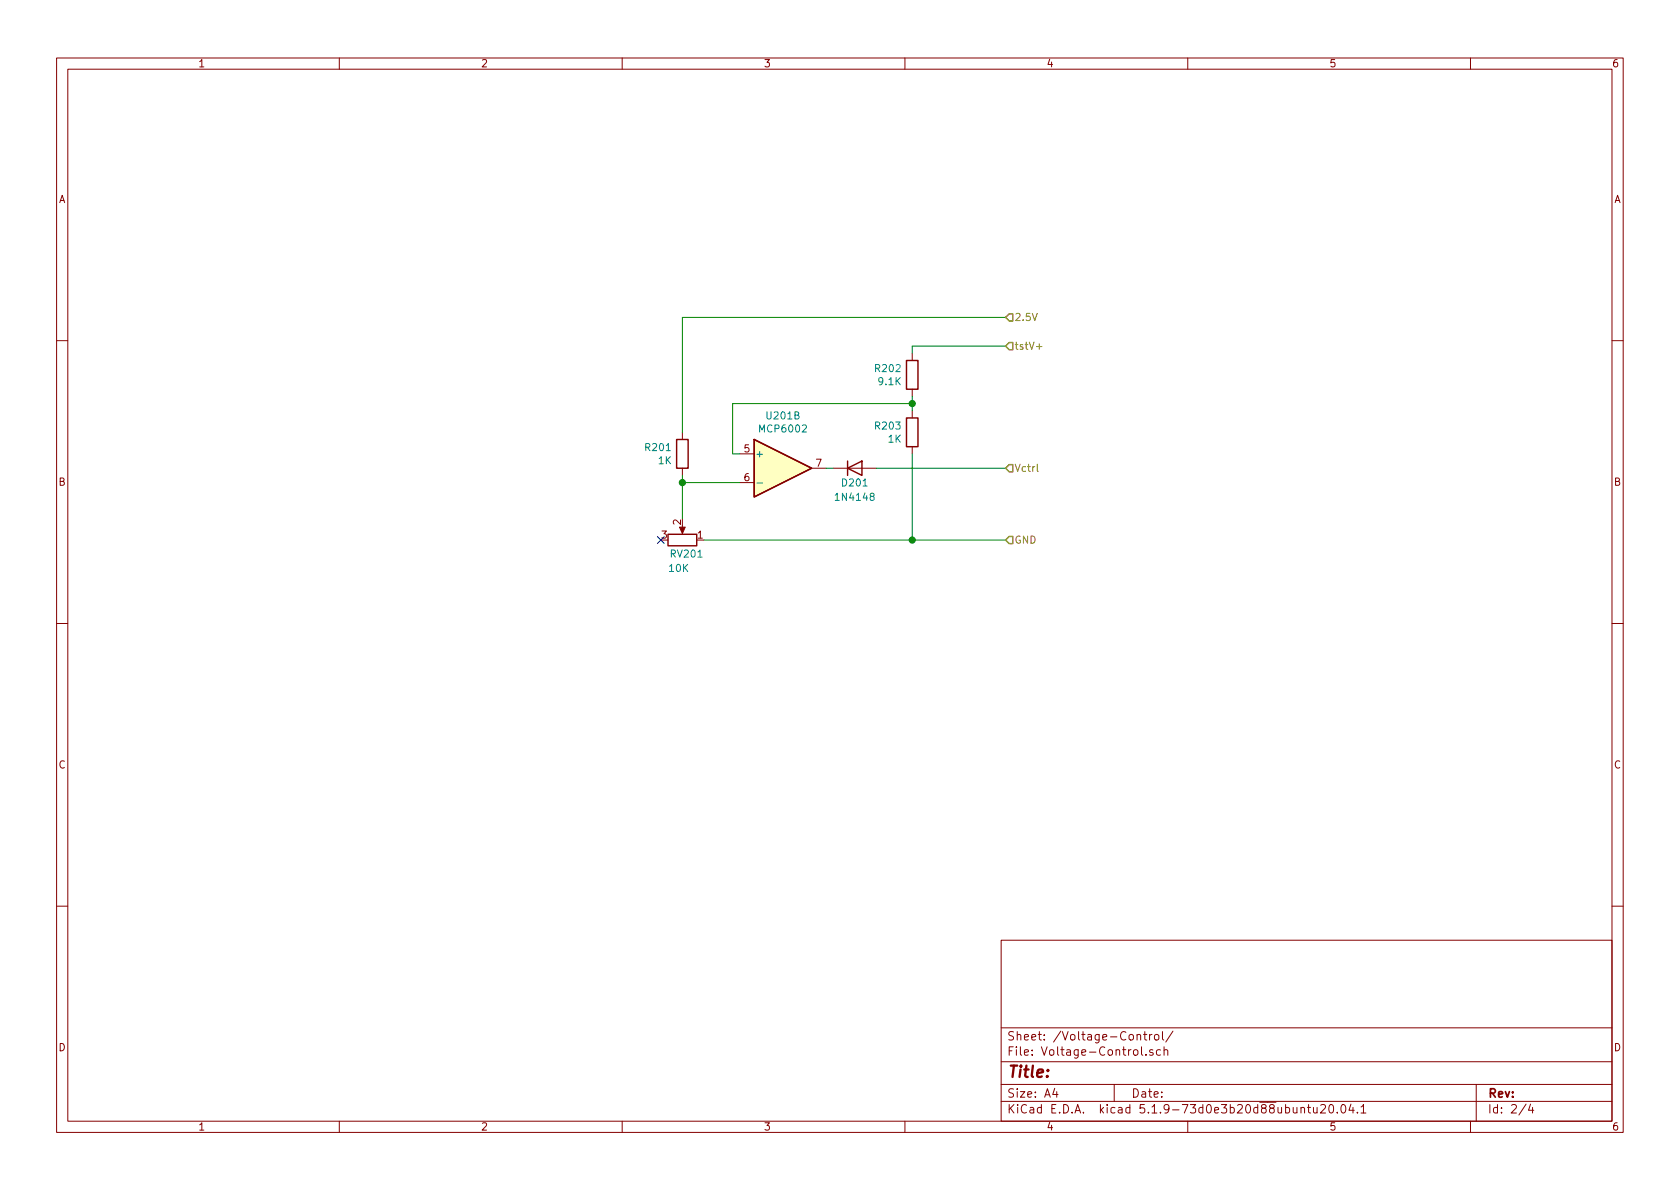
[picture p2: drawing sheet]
<svg xmlns="http://www.w3.org/2000/svg" width="297mm" height="210mm" viewBox="0 0 297 210" stroke-linecap="round" stroke-linejoin="round" font-family="sans-serif">
<g fill="none" stroke="#840000" stroke-width=".18">
<path d="M10 10.3h277v189.9h-277zM12 12.2h273v186.1h-273zM60 10.3v1.9M110 10.3v1.9M160 10.3v1.9M210 10.3v1.9M260 10.3v1.9M10 60.2h2M120.6 76.4v1.3M161.3 62.5v1.2M161.3 68.8v1.3M161.3 72.6v1.3"/>
<path d="M161.3 79v1.3M285 60.2h2M120.6 82.8v1.3M120.6 93v1M130.8 80.3h2.5M130.8 85.3h2.5M143.5 82.8h2.5M147.3 82.8h7.6M10 110.3h2M285 110.3h2M10 160.2h2M177 166.3h108v32h-108z"/>
<path d="M285 160.2h2M60 198.3v1.9M110 198.3v1.9M160 198.3v1.9M177 194.8h108M177 191.8h108M177 187.8h108M177 181.8h108M186.5 192.5l-.4 1h1M186.8 193v1M197 191.8v3M201 183.1l.3-.2 .3 .1 .1 .9"/>
<path d="M201.8 185.1v1.3l.3 .2M202.2 182.9h.6M202.4 182.4v1.3l.4 .2M202.6 186.5v.1M203.3 182.9v1M203.7 182.9l-.4 .3M203.8 185.7a.37 .37 0 0 0-.5 .1v.2l.5 .2 .1 .1-.2 .3-.4-.1M204.2 183.1l.2-.2 .4 .2v.7l-.2 .1-.4-.1zM205.2 185.7l-.5-.1-.2 .3v.6l.2 .1 .5-.1M205.5 182.4v1.3l.3 .2M205.8 185.7h.1a.37 .37 0 0 1 .6 .1v.8M205.8 185.1v1.5"/>
<path d="M207.4 182.3l-1.3 2M210 198.3v1.9M230 196l.2-.2 .4 .1 .1 .9M230 195.8v1M231.2 195.8h.5M231.4 195.3v1.3l.3 .2M232.2 195.8l.1 .9 .4 .1 .2-.1M232.9 195.8v1M233.5 195.5l.2-.2h.4l.3 .5-.9 1h.9M235.2 195.4l.2-.1a.94 .94 0 0 1 0 1.5 .82 .82 0 0 1-.2-1.4zM236.4 196.7v.1M237.3 195.4l.1-.1a.8 .8 0 0 1 .6 .8 .8 .8 0 0 1-.6 .7 1 1 0 0 1-.1-1.4z"/>
<path d="M238.9 195.2l-.4 1.1h.9M239.2 195.8v1M240 196.7v.1M240.6 195.8l.5-.5v1.5M240.6 196.8h.9M260 198.3v1.9M261 191.8v6.5M269.8 195.2l-1.2 2M270.6 195.2l-.3 1.1h.9M271 195.8v1"/>
</g>
<path d="M119.6 77.7h2.1v5.1h-2.1zM133.3 77.7l10.2 5.1-10.2 5.1zM160.3 63.7h2v5.1h-2zM160.3 73.9h2v5.1h-2zM118.1 94.5h5.1v2h-5.1zM149.9 82.8l2.5-1.3v2.6zM149.9 81.5v2.6" fill="none" stroke="#840000" stroke-width=".25"/>
<path d="M120.1 93.2h1.1l-.6 1.2z" fill="#840000" stroke="#840000" stroke-width=".18"/>
<path d="M133.3 77.7l10.2 5.1-10.2 5.1z" fill="#ffffc2" stroke="#ffffc2" stroke-width=".18"/>
<path d="M133.8 85.4h1" fill="none" stroke="#008484" stroke-width=".18"/>
<path d="M177.8 56.1h-57.2v20.3M161.3 71.4h-31.8v8.9h1.3M161.3 70.1v2.5M177.8 61.2h-16.5v1.3M120.6 84.1v7.6M120.6 85.3h10.2M124.5 95.5h53.3M146 82.8h1.3M154.9 82.8h22.9M161.3 80.3v15.2" fill="none" stroke="#008400" stroke-width=".18"/>
<path d="M177.8 56.1l.6-.6h.7v1.3h-.7zM177.8 61.2l.6-.6h.7v1.2h-.7zM178.4 94.9h.7v1.2h-.7l-.6-.6zM178.4 82.2h.7v1.2h-.7l-.6-.6z" fill="none" stroke="#848400" stroke-width=".25"/>
<path d="M183.3 61.3h.9M183.4 82.1v1.1l.2 .2" fill="none" stroke="#848400" stroke-width=".18"/>
<g fill="#008400" stroke="#008400" stroke-width=".25">
<circle cx="120.7" cy="85.3" r=".51"/>
<circle cx="161.3" cy="95.5" r=".51"/>
<circle cx="161.3" cy="71.4" r=".51"/>
</g>
<path d="M116.2 94.9l1.2 1.2M117.4 94.9l-1.2 1.2" fill="none" stroke="#000084" stroke-width=".18"/>
<text font-size="2.8" fill="#840000" x="178" y="190.5">Title:</text>
<g font-size="2.1" fill="#840000">
<text x="178" y="184">Sheet: /Voltage-Control/</text>
<text x="178" y="186.7">File: Voltage-Control.sch</text>
<text x="178" y="196.9">KiCad E.D.A. kicad 5.1.9-73d0e3b20d88ubuntu20.04.1</text>
<text x="178" y="194.1">Size: A4</text>
<text x="200" y="194.1">Date:</text>
<text x="263" y="194.1">Rev:</text>
<text x="263" y="196.9">Id: 2/4</text>
</g>
<g font-size="1.8" fill="#840000">
<text x="35" y="11.9">1</text>
<text x="85" y="11.9">2</text>
<text x="135" y="11.9">3</text>
<text x="185" y="11.9">4</text>
<text x="235" y="11.9">5</text>
<text x="285" y="11.9">6</text>
<text x="10.4" y="35.9">A</text>
<text x="285.4" y="35.9">A</text>
<text x="131.6" y="80">5</text>
<text x="144.3" y="82.5">7</text>
<text x="10.4" y="85.9">B</text>
<text x="131.6" y="85.1">6</text>
<text x="285.4" y="85.9">B</text>
<text x="117" y="95.2">3</text>
<text x="120.4" y="92.8" transform="rotate(-90 120.4 92.8)">2</text>
<text x="123.3" y="95.2">1</text>
<text x="10.4" y="135.9">C</text>
<text x="285.4" y="135.9">C</text>
<text x="10.4" y="185.9">D</text>
<text x="285.4" y="185.9">D</text>
<text x="35" y="199.9">1</text>
<text x="85" y="199.9">2</text>
<text x="135" y="199.9">3</text>
<text x="185" y="199.9">4</text>
<text x="235" y="199.9">5</text>
<text x="285" y="199.9">6</text>
</g>
<g font-size="1.8" fill="#848400">
<text x="179.3" y="56.8">2.5V</text>
<text x="179.3" y="61.8">tstV+</text>
<text x="179.3" y="83.4">Vctrl</text>
<text x="179.3" y="96.1">GND</text>
</g>
<g font-size="1.8" fill="#008484">
<text x="154.9" y="65.8">R202</text>
<text x="155.4" y="68.1">9.1K</text>
<text x="134.5" y="76.5">MCP6002</text>
<text x="135.7" y="74.2">U201B</text>
<text x="154.9" y="76">R203</text>
<text x="114.2" y="79.8">R201</text>
<text x="116.4" y="82.1">1K</text>
<text x="133.5" y="80.9">+</text>
<text x="157.1" y="78.3">1K</text>
<text x="148" y="88.6">1N4148</text>
<text x="149" y="86">D201</text>
<text x="118.4" y="101.1">10K</text>
<text x="118.7" y="98.6">RV201</text>
</g>
</svg>
